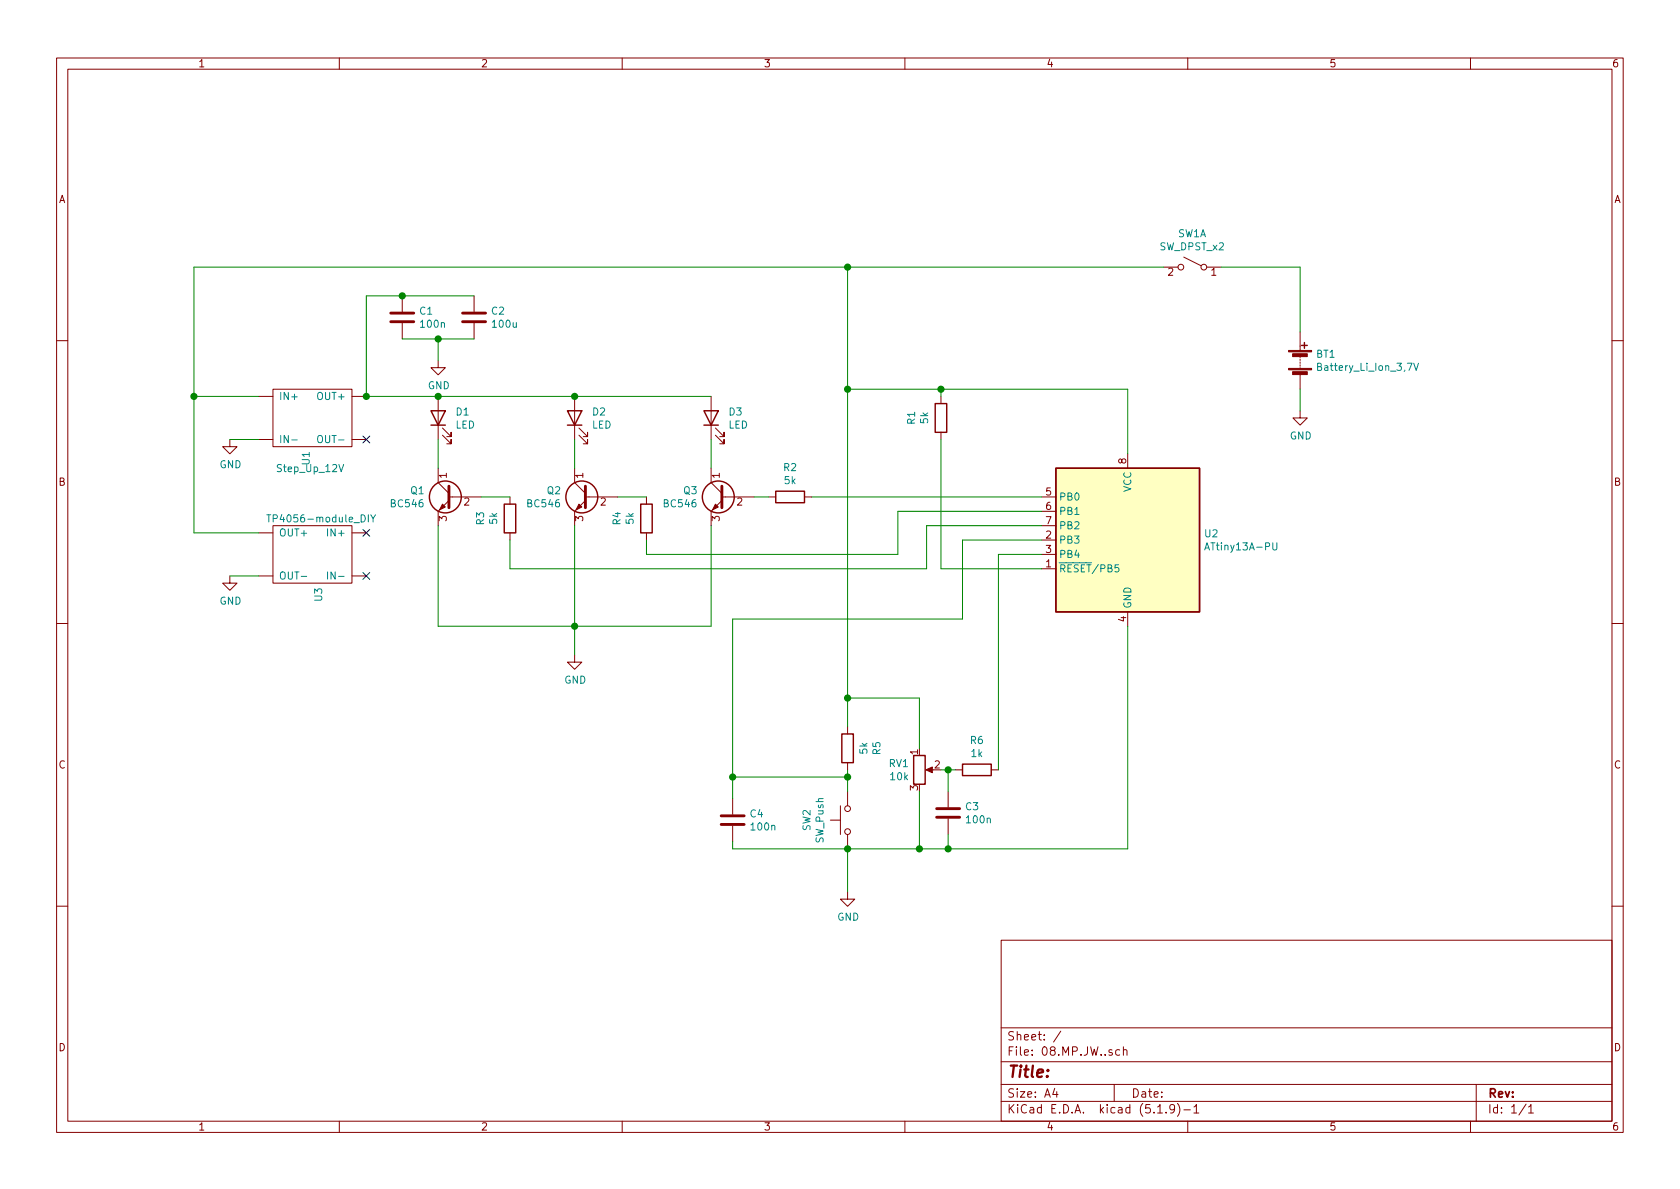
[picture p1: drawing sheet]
EESchema Schematic File Version 4
EELAYER 30 0
EELAYER END
$Descr A4 11693 8268
encoding utf-8
Sheet 1 1
Title ""
Date ""
Rev ""
Comp ""
Comment1 ""
Comment2 ""
Comment3 ""
Comment4 ""
$EndDescr
$Comp
L MCU_Microchip_ATtiny:ATtiny13A-PU U2
U 1 1
P 7850 3750
F 0 "U2" H 7321 3796 50  0000 R CNN
F 1 "ATtiny13A-PU" H 7321 3705 50  0000 R CNN
F 2 "Package_DIP:DIP-8_W7.62mm" H 7850 3750 50  0001 C CIN
F 3 "http://ww1.microchip.com/downloads/en/DeviceDoc/doc8126.pdf" H 7850 3750 50  0001 C CNN
	1    7850 3750
	-1   0    0    -1  
$EndComp
$Comp
L Transistor_BJT:BC546 Q3
U 1 1
P 5050 3450
F 0 "Q3" H 5241 3496 50  0000 L CNN
F 1 "BC546" H 5241 3405 50  0000 L CNN
F 2 "Package_TO_SOT_THT:TO-92_Inline" H 5250 3375 50  0001 L CIN
F 3 "https://www.onsemi.com/pub/Collateral/BC550-D.pdf" H 5050 3450 50  0001 L CNN
	1    5050 3450
	-1   0    0    -1  
$EndComp
$Comp
L Device:R R2
U 1 1
P 5500 3450
F 0 "R2" V 5293 3450 50  0000 C CNN
F 1 "5k" V 5384 3450 50  0000 C CNN
F 2 "" V 5430 3450 50  0001 C CNN
F 3 "~" H 5500 3450 50  0001 C CNN
	1    5500 3450
	0    1    1    0   
$EndComp
$Comp
L Transistor_BJT:BC546 Q2
U 1 1
P 4100 3450
F 0 "Q2" H 4291 3496 50  0000 L CNN
F 1 "BC546" H 4291 3405 50  0000 L CNN
F 2 "Package_TO_SOT_THT:TO-92_Inline" H 4300 3375 50  0001 L CIN
F 3 "https://www.onsemi.com/pub/Collateral/BC550-D.pdf" H 4100 3450 50  0001 L CNN
	1    4100 3450
	-1   0    0    -1  
$EndComp
$Comp
L Device:R R4
U 1 1
P 4500 3600
F 0 "R4" V 4293 3600 50  0000 C CNN
F 1 "5k" V 4384 3600 50  0000 C CNN
F 2 "" V 4430 3600 50  0001 C CNN
F 3 "~" H 4500 3600 50  0001 C CNN
	1    4500 3600
	1    0    0    -1  
$EndComp
Wire Wire Line
	4300 3450 4500 3450
$Comp
L Transistor_BJT:BC546 Q1
U 1 1
P 3150 3450
F 0 "Q1" H 3341 3496 50  0000 L CNN
F 1 "BC546" H 3341 3405 50  0000 L CNN
F 2 "Package_TO_SOT_THT:TO-92_Inline" H 3350 3375 50  0001 L CIN
F 3 "https://www.onsemi.com/pub/Collateral/BC550-D.pdf" H 3150 3450 50  0001 L CNN
	1    3150 3450
	-1   0    0    -1  
$EndComp
$Comp
L Device:R R3
U 1 1
P 3550 3600
F 0 "R3" V 3343 3600 50  0000 C CNN
F 1 "5k" V 3434 3600 50  0000 C CNN
F 2 "" V 3480 3600 50  0001 C CNN
F 3 "~" H 3550 3600 50  0001 C CNN
	1    3550 3600
	1    0    0    -1  
$EndComp
Wire Wire Line
	3350 3450 3550 3450
Wire Wire Line
	3050 3650 3050 4350
Wire Wire Line
	3050 4350 4000 4350
Wire Wire Line
	4000 4350 4000 3650
Connection ~ 4000 4350
Wire Wire Line
	4000 4350 4950 4350
Wire Wire Line
	4950 4350 4950 3650
$Comp
L Switch:SW_Push SW2
U 1 1
P 5900 5700
F 0 "SW2" H 5900 5985 50  0000 C CNN
F 1 "SW_Push" H 5900 5894 50  0000 C CNN
F 2 "" H 5900 5900 50  0001 C CNN
F 3 "~" H 5900 5900 50  0001 C CNN
	1    5900 5700
	0    -1   -1   0   
$EndComp
Wire Wire Line
	4500 3750 4500 3850
Wire Wire Line
	6450 3950 3550 3950
Wire Wire Line
	3550 3950 3550 3750
$Comp
L Device:R_POT RV1
U 1 1
P 6400 5350
F 0 "RV1" H 6330 5396 50  0000 R CNN
F 1 "10k" H 6330 5305 50  0000 R CNN
F 2 "" H 6400 5350 50  0001 C CNN
F 3 "~" H 6400 5350 50  0001 C CNN
	1    6400 5350
	1    0    0    -1  
$EndComp
$Comp
L Device:R R5
U 1 1
P 5900 5200
F 0 "R5" V 5693 5200 50  0000 C CNN
F 1 "5k" V 5784 5200 50  0000 C CNN
F 2 "" V 5830 5200 50  0001 C CNN
F 3 "~" H 5900 5200 50  0001 C CNN
	1    5900 5200
	-1   0    0    -1  
$EndComp
$Comp
L Device:C C1
U 1 1
P 2800 2200
F 0 "C1" H 2915 2246 50  0000 L CNN
F 1 "100n" H 2915 2155 50  0000 L CNN
F 2 "" H 2838 2050 50  0001 C CNN
F 3 "~" H 2800 2200 50  0001 C CNN
	1    2800 2200
	1    0    0    -1  
$EndComp
$Comp
L Device:C C2
U 1 1
P 3300 2200
F 0 "C2" H 3415 2246 50  0000 L CNN
F 1 "100u" H 3415 2155 50  0000 L CNN
F 2 "" H 3338 2050 50  0001 C CNN
F 3 "~" H 3300 2200 50  0001 C CNN
	1    3300 2200
	1    0    0    -1  
$EndComp
Wire Wire Line
	2800 2350 3050 2350
$Comp
L power:GND #PWR05
U 1 1
P 4000 4550
F 0 "#PWR05" H 4000 4300 50  0001 C CNN
F 1 "GND" H 4005 4377 50  0000 C CNN
F 2 "" H 4000 4550 50  0001 C CNN
F 3 "" H 4000 4550 50  0001 C CNN
	1    4000 4550
	1    0    0    -1  
$EndComp
Wire Wire Line
	4000 4550 4000 4350
Wire Wire Line
	6250 3550 7250 3550
Wire Wire Line
	6250 3550 6250 3850
Wire Wire Line
	6450 3650 6450 3950
Wire Wire Line
	4500 3850 6250 3850
Wire Wire Line
	6450 3650 7250 3650
$Comp
L Device:R R1
U 1 1
P 6550 2900
F 0 "R1" V 6343 2900 50  0000 C CNN
F 1 "5k" V 6434 2900 50  0000 C CNN
F 2 "" V 6480 2900 50  0001 C CNN
F 3 "~" H 6550 2900 50  0001 C CNN
	1    6550 2900
	1    0    0    1   
$EndComp
Wire Wire Line
	6550 3950 6550 3050
Wire Wire Line
	6550 3950 7250 3950
Wire Wire Line
	6550 2750 6550 2700
Wire Wire Line
	6550 2700 7850 2700
Wire Wire Line
	7850 2700 7850 3150
$Comp
L Device:R R6
U 1 1
P 6800 5350
F 0 "R6" V 6593 5350 50  0000 C CNN
F 1 "1k" V 6684 5350 50  0000 C CNN
F 2 "" V 6730 5350 50  0001 C CNN
F 3 "~" H 6800 5350 50  0001 C CNN
	1    6800 5350
	0    -1   1    0   
$EndComp
Wire Wire Line
	6550 5350 6600 5350
Wire Wire Line
	5900 5900 6400 5900
Wire Wire Line
	6400 5900 6400 5500
Wire Wire Line
	6400 5900 6600 5900
Connection ~ 6400 5900
Wire Wire Line
	5900 5500 5900 5400
Wire Wire Line
	5900 5050 5900 4850
Wire Wire Line
	5900 4850 6400 4850
Wire Wire Line
	6400 4850 6400 5200
Wire Wire Line
	5650 3450 7250 3450
Wire Wire Line
	5350 3450 5250 3450
Wire Wire Line
	5900 4850 5900 2700
Wire Wire Line
	5900 2700 6550 2700
Connection ~ 5900 4850
Connection ~ 6550 2700
Wire Wire Line
	6950 5350 6950 3850
Wire Wire Line
	6950 3850 7250 3850
Connection ~ 5900 5400
Wire Wire Line
	5900 5400 5900 5350
$Comp
L Device:LED D1
U 1 1
P 3050 2900
F 0 "D1" V 3089 2782 50  0000 R CNN
F 1 "LED" V 2998 2782 50  0000 R CNN
F 2 "" H 3050 2900 50  0001 C CNN
F 3 "~" H 3050 2900 50  0001 C CNN
	1    3050 2900
	0    -1   -1   0   
$EndComp
$Comp
L Device:LED D2
U 1 1
P 4000 2900
F 0 "D2" V 4039 2782 50  0000 R CNN
F 1 "LED" V 3948 2782 50  0000 R CNN
F 2 "" H 4000 2900 50  0001 C CNN
F 3 "~" H 4000 2900 50  0001 C CNN
	1    4000 2900
	0    -1   -1   0   
$EndComp
$Comp
L Device:LED D3
U 1 1
P 4950 2900
F 0 "D3" V 4989 2782 50  0000 R CNN
F 1 "LED" V 4898 2782 50  0000 R CNN
F 2 "" H 4950 2900 50  0001 C CNN
F 3 "~" H 4950 2900 50  0001 C CNN
	1    4950 2900
	0    -1   -1   0   
$EndComp
Connection ~ 4000 2750
Wire Wire Line
	4000 2750 3050 2750
Wire Wire Line
	3050 3050 3050 3250
Wire Wire Line
	4000 3050 4000 3250
Wire Wire Line
	4950 3050 4950 3250
Wire Wire Line
	4000 2750 4950 2750
$Comp
L Device:Battery BT1
U 1 1
P 9050 2500
F 0 "BT1" H 9158 2546 50  0000 L CNN
F 1 "Battery_Li_Ion_3,7V" H 9158 2455 50  0000 L CNN
F 2 "" V 9050 2560 50  0001 C CNN
F 3 "~" V 9050 2560 50  0001 C CNN
	1    9050 2500
	1    0    0    -1  
$EndComp
$Comp
L DIY:TP4056-module_DIY U3
U 1 1
P 2100 3850
F 0 "U3" H 2328 3971 50  0000 L CNN
F 1 "TP4056-module_DIY" V 1850 3600 50  0000 L CNN
F 2 "" H 2100 3900 50  0001 C CNN
F 3 "" H 2100 3900 50  0001 C CNN
	1    2100 3850
	0    1    1    0   
$EndComp
$Comp
L DIY:TP4056-module_DIY U1
U 1 1
P 2250 2900
F 0 "U1" H 2478 3021 50  0000 L CNN
F 1 "Step_Up_12V" V 2600 2750 50  0000 L CNN
F 2 "" H 2250 2950 50  0001 C CNN
F 3 "" H 2250 2950 50  0001 C CNN
	1    2250 2900
	0    -1   1    0   
$EndComp
NoConn ~ 2550 3700
NoConn ~ 2550 4000
Wire Wire Line
	1350 3700 1800 3700
$Comp
L power:GND #PWR03
U 1 1
P 1600 3050
F 0 "#PWR03" H 1600 2800 50  0001 C CNN
F 1 "GND" H 1605 2877 50  0000 C CNN
F 2 "" H 1600 3050 50  0001 C CNN
F 3 "" H 1600 3050 50  0001 C CNN
	1    1600 3050
	1    0    0    -1  
$EndComp
$Comp
L power:GND #PWR04
U 1 1
P 1600 4000
F 0 "#PWR04" H 1600 3750 50  0001 C CNN
F 1 "GND" H 1605 3827 50  0000 C CNN
F 2 "" H 1600 4000 50  0001 C CNN
F 3 "" H 1600 4000 50  0001 C CNN
	1    1600 4000
	1    0    0    -1  
$EndComp
$Comp
L power:GND #PWR02
U 1 1
P 9050 2850
F 0 "#PWR02" H 9050 2600 50  0001 C CNN
F 1 "GND" H 9055 2677 50  0000 C CNN
F 2 "" H 9050 2850 50  0001 C CNN
F 3 "" H 9050 2850 50  0001 C CNN
	1    9050 2850
	1    0    0    -1  
$EndComp
Wire Wire Line
	1600 4000 1800 4000
Wire Wire Line
	9050 2850 9050 2700
Wire Wire Line
	1600 3050 1800 3050
Wire Wire Line
	1350 2750 1800 2750
NoConn ~ 2550 3050
Wire Wire Line
	2550 2750 3050 2750
Connection ~ 3050 2750
$Comp
L power:GND #PWR01
U 1 1
P 3050 2500
F 0 "#PWR01" H 3050 2250 50  0001 C CNN
F 1 "GND" H 3055 2327 50  0000 C CNN
F 2 "" H 3050 2500 50  0001 C CNN
F 3 "" H 3050 2500 50  0001 C CNN
	1    3050 2500
	1    0    0    -1  
$EndComp
Wire Wire Line
	3050 2500 3050 2350
Connection ~ 3050 2350
Wire Wire Line
	3050 2350 3300 2350
$Comp
L Device:C C3
U 1 1
P 6600 5650
F 0 "C3" H 6715 5696 50  0000 L CNN
F 1 "100n" H 6715 5605 50  0000 L CNN
F 2 "" H 6638 5500 50  0001 C CNN
F 3 "~" H 6600 5650 50  0001 C CNN
	1    6600 5650
	1    0    0    -1  
$EndComp
Wire Wire Line
	6600 5800 6600 5900
Connection ~ 6600 5900
Wire Wire Line
	6600 5900 7850 5900
Wire Wire Line
	6600 5500 6600 5350
Connection ~ 6600 5350
Wire Wire Line
	6600 5350 6650 5350
$Comp
L power:GND #PWR06
U 1 1
P 5900 6200
F 0 "#PWR06" H 5900 5950 50  0001 C CNN
F 1 "GND" H 5905 6027 50  0000 C CNN
F 2 "" H 5900 6200 50  0001 C CNN
F 3 "" H 5900 6200 50  0001 C CNN
	1    5900 6200
	1    0    0    -1  
$EndComp
Wire Wire Line
	5900 5900 5900 6200
Connection ~ 5900 5900
$Comp
L Device:C C4
U 1 1
P 5100 5700
F 0 "C4" H 5215 5746 50  0000 L CNN
F 1 "100n" H 5215 5655 50  0000 L CNN
F 2 "" H 5138 5550 50  0001 C CNN
F 3 "~" H 5100 5700 50  0001 C CNN
	1    5100 5700
	1    0    0    -1  
$EndComp
Wire Wire Line
	5900 5900 5100 5900
Wire Wire Line
	5100 5900 5100 5850
Wire Wire Line
	5100 5550 5100 5400
Wire Wire Line
	7850 4350 7850 5900
Wire Wire Line
	5100 5400 5900 5400
Wire Wire Line
	5100 5400 5100 4300
Wire Wire Line
	5100 4300 6700 4300
Wire Wire Line
	6700 4300 6700 3750
Wire Wire Line
	6700 3750 7250 3750
Connection ~ 5100 5400
$Comp
L Switch:SW_DPST_x2 SW1
U 1 1
P 8300 1850
F 0 "SW1" H 8300 2085 50  0000 C CNN
F 1 "SW_DPST_x2" H 8300 1994 50  0000 C CNN
F 2 "" H 8300 1850 50  0001 C CNN
F 3 "~" H 8300 1850 50  0001 C CNN
	1    8300 1850
	-1   0    0    -1  
$EndComp
Wire Wire Line
	8500 1850 9050 1850
Wire Wire Line
	1350 2750 1350 3700
Wire Wire Line
	9050 1850 9050 2300
Wire Wire Line
	5900 2700 5900 1850
Connection ~ 5900 2700
Connection ~ 5900 1850
Wire Wire Line
	5900 1850 8100 1850
Wire Wire Line
	1350 2750 1350 1850
Connection ~ 1350 2750
Wire Wire Line
	1350 1850 5900 1850
Wire Wire Line
	3300 2050 2800 2050
Wire Wire Line
	2550 2750 2550 2050
Wire Wire Line
	2550 2050 2800 2050
Connection ~ 2550 2750
Connection ~ 2800 2050
$EndSCHEMATC
